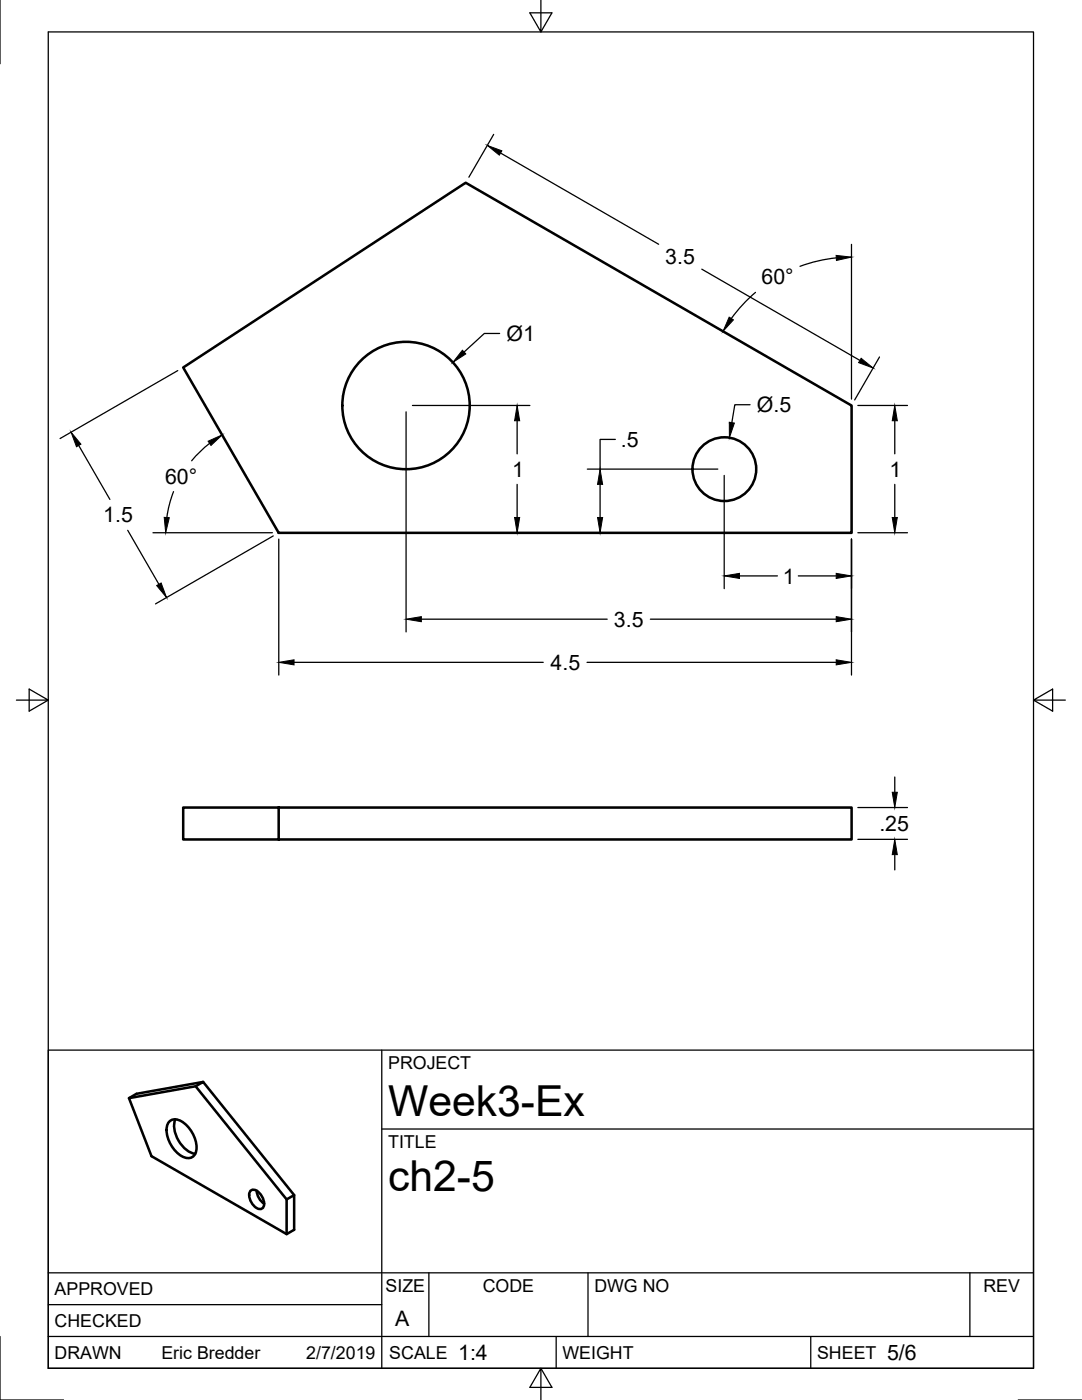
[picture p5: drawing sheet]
<svg xmlns="http://www.w3.org/2000/svg" width="216mm" height="279mm" viewBox="0 0 216 279" stroke-linecap="round" stroke-linejoin="round" font-family="sans-serif">
<!-- layer: Visible -->
<g fill="none" stroke="#000" stroke-width=".51">
<path d="M36.6 73.3l56.3-36.8 77 44.4v25.4h-114.3zM55.6 161.2h-19v6.3h19v-6.3h114.3v6.3h-114.3M25.7 219.2l13.3-2.4 1.5-.9 18.2 22.6M39 216.8l18.2 22.6 1.5-.9v6.9l-1.5 .9v-6.9M40.5 215.9l-13.3 2.4-1.5 .9 4.5 11.5 27 15.6M33.9 223.7a2.69 2.69 0 0 1 3.5 1 5.6 5.6 0 0 1 1.5 5.6 1.76 1.76 0 0 1-2.7 .4 6.4 6.4 0 0 1-2.9-5.9zM35 223.4a5.8 5.8 0 0 0 2.4 6.3l1.6 .6M50 237.6a1.73 1.73 0 0 1 2.3 1.2 1.73 1.73 0 0 1-.2 2.5 2.66 2.66 0 0 1-2.1-3.7zM51.2 237.6a3.4 3.4 0 0 0 1.5 2.6"/>
<circle cx="81" cy="80.9" r="12.7"/>
<circle cx="144.5" cy="93.6" r="6.4"/>
</g>
<!-- layer: Border -->
<path d="M0 0v12.7M9.6 6.4h196.6v266.7h-196.6zM107.9 0v6.4l-2.2-3.8h4.4l-2.2 3.8M3.3 139.7h6.3l-3.8-2.2v4.4l3.8-2.2M206.2 139.7l3.8 2.2v-4.4l-3.8 2.2h6.4M0 266.7v12.7h12.7M107.9 273.1l2.2 3.8h-4.4l2.2-3.8v6.3M203.2 279.4h12.7" fill="none" stroke="#000" stroke-width=".25"/>
<!-- layer: Titleblock -->
<path d="M9.6 209.6h196.6v63.5h-196.6zM76.2 209.6v63.5M76.2 225.3h130M9.6 254h196.6M85.6 254v12.7M117.3 254v12.7M193.5 254v12.7M9.6 266.7h196.6M9.6 260.4h66.6M111 266.7v6.4M161.8 266.7v6.4" fill="none" stroke="#000" stroke-width=".25"/>
<!-- layer: Dimensions -->
<g fill="none" stroke="#000" stroke-width=".25">
<path d="M98.5 26.8l-4.9 8.6M99.9 30.5l31.5 18.2M140 53.7l31.6 18.2M150.7 58.4a29.6 29.6 0 0 0-4.8 5.2M166.9 51.5a29.6 29.6 0 0 0-7.3 1.7M169.9 48.8v30.9M35.5 74l-23.5 13.5M99.7 66.5h-3.1l-4 3.8M175.5 71.2l-5 8.6M15.7 88.9l6.2 10.8M34.6 98.1l-.7 2.2-.6 3M41.8 88.5l-1.6 1.4-2 2.1"/>
<path d="M81 82.2v43.9M82.3 80.9h23.4M103.2 84v6.6M103.2 96.7v6.6M117.2 93.6h26M119.7 96.7v6.6M122.8 87.7h-3.1v5.9M144.5 94.9v22.6M149.7 80.8h-3.1l-.6 3.5M171.2 80.9h9.9M178.5 84v6.6M178.5 96.7v6.6"/>
<path d="M25.5 105.8l6.2 10.8M30.5 106.3h23.9M54.5 107l-23.5 13.5M55.6 107.6v27.1M100.6 106.3h2.4M117.2 106.3h8M147.6 114.9h7.5M159.3 114.9h7.6M169.9 107.6v27.1M171.2 106.3h9.9M58.7 132.2h49.7M84.1 123.6h37.1"/>
<path d="M117.1 132.2h49.8M129.8 123.6h37.1M178.5 155.1v3M171.2 161.2h9.9M171.2 167.5h9.9M178.5 170.6v3"/>
</g>
<g fill="#000" stroke="#000" stroke-width=".2">
<path d="M97.2 29l2.9 1.1-.5 .9zM166.8 51l3.1 .3-3 .7zM92.3 69.9l.6 .7-2.5 1.7zM145.5 63.3l.8 .5-2 2.3zM171.8 71.5l2.4 1.9-2.9-1zM14.2 86.3l2 2.3-.9 .6zM41.5 88.1l2.8-1.3-2.2 2.1zM103.2 80.9l.5 3.1h-1zM119.7 93.6l.5 3.1h-1zM145.5 84.3l1 .1-1 3zM178.5 80.9l.5 3.1h-1zM31.3 116.9l.9-.5 1 2.9z"/>
<path d="M32.8 103.3h1l-.7 3zM102.7 103.3h1l-.5 3zM119.2 103.3h1l-.5 3zM144.5 114.9l3.1-.5v1zM166.9 114.4l3 .5-3 .5zM178 103.3h1l-.5 3zM55.6 132.2l3.1-.5v1zM81 123.6l3.1-.5v1zM166.9 131.7l3 .5-3 .5zM166.9 123.1l3 .5-3 .5zM178 158.1h1l-.5 3.1zM178.5 167.5l.5 3.1h-1z"/>
</g>
<g font-size="8.5">
<text x="77.4" y="222.8">Week3-Ex</text>
<text x="77.4" y="237.8">ch2-5</text>
</g>
<g font-size="4.3">
<text x="132.8" y="52.7">3.5</text>
<text x="152" y="56.8">60°</text>
<text x="101" y="68">Ø1</text>
<text x="151" y="82.2">Ø.5</text>
<text x="123.9" y="89.2">.5</text>
<text x="102.2" y="95.1">1</text>
<text x="177.5" y="95.1">1</text>
<text x="32.9" y="96.5">60°</text>
<text x="20.6" y="104.2">1.5</text>
<text x="156.2" y="116.5">1</text>
<text x="122.5" y="125.1">3.5</text>
<text x="109.9" y="133.7">4.5</text>
<text x="175.5" y="165.8">.25</text>
<text x="78.9" y="264.5">A</text>
<text x="91.4" y="271.4">1:4</text>
<text x="177" y="271.4">5/6</text>
</g>
<g font-size="3.5">
<text x="77.4" y="213.4">PROJECT</text>
<text x="77.4" y="229.1">TITLE</text>
<text x="76.9" y="257.8">SIZE</text>
<text x="96.3" y="257.8">CODE</text>
<text x="118.6" y="257.8">DWG NO</text>
<text x="196.2" y="257.8">REV</text>
<text x="10.9" y="258.5">APPROVED</text>
<text x="10.9" y="264.8">CHECKED</text>
<text x="10.9" y="271.2">DRAWN</text>
<text x="32.2" y="271.2">Eric Bredder</text>
<text x="61.1" y="271.2">2/7/2019</text>
<text x="77.7" y="271.2">SCALE</text>
<text x="112.2" y="271.2">WEIGHT</text>
<text x="163" y="271.2">SHEET</text>
</g>
</svg>
